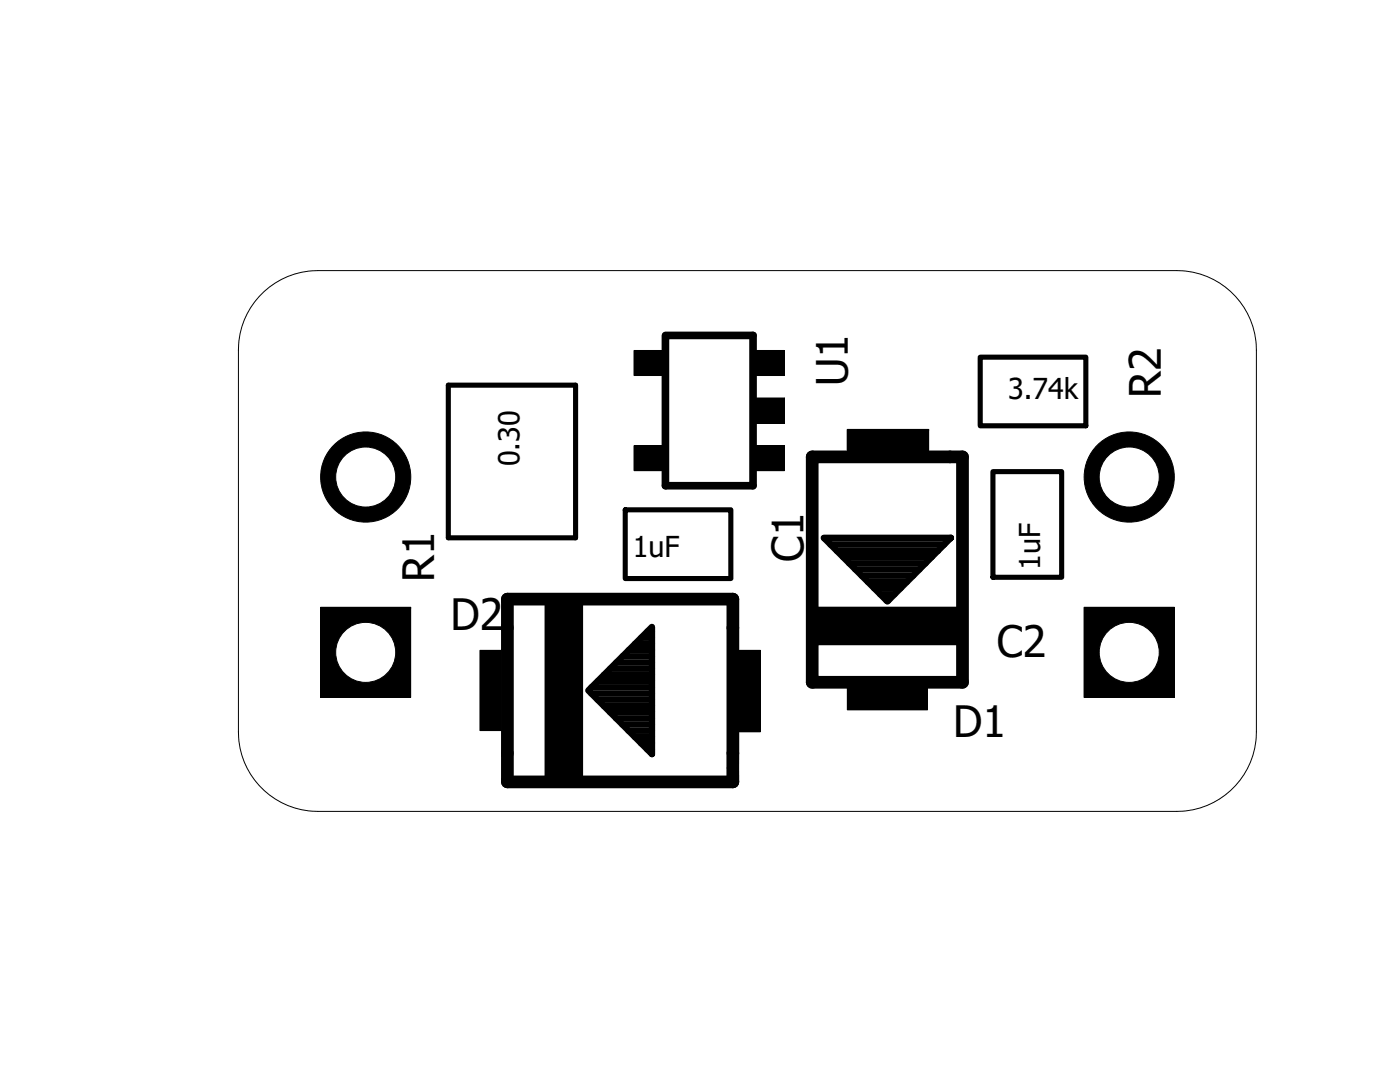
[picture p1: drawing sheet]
<svg xmlns="http://www.w3.org/2000/svg" width="279mm" height="216mm" viewBox="0 0 279 216" stroke-linecap="round" stroke-linejoin="round" font-family="sans-serif">
<path d="M22.7 53l233.9 109.9M256.6 53l-233.9 109.9" fill="none" stroke="#fff" stroke-width=".2"/>
<path d="M132.8 66.9h17.5v30h-17.5z" fill="none" stroke="#000" stroke-width="1.5"/>
<path d="M126.5 69.9h6.6v5h-6.6zM150 79.4h6.5v5h-6.5zM150 69.9h6.5v5h-6.5zM126.5 88.9h6.6v5h-6.6zM150 88.9h6.5v5h-6.5zM169.1 85.7h16.2v4.2h-16.2zM64 121.2h18v18h-18zM95.8 129.8h4.2v16h-4.2zM108.8 120.3h7.5v35h-7.5zM147.6 129.8h4.1v16.2h-4.1zM162.1 121.2h30v7.5h-30zM169.1 137.5h16v4.1h-16z" fill="#000"/>
<g fill="none" stroke="#000" stroke-width=".2">
<path d="M126.5 69.9h6.6v5h-6.6zM133.1 69.9h.1M150 79.4h6.5v5h-6.5zM150 69.9h6.5v5h-6.5zM156.5 79.4h.1M156.5 69.9h.1M126.5 88.9h6.6v5h-6.6zM133.1 88.9h.1M150 88.9h6.5v5h-6.5zM156.5 88.9h.1M169.1 85.7h16.2v4.2h-16.2zM185.3 85.7h.1"/>
<path d="M64 121.2h18v18h-18zM82 121.2h.1M95.8 129.8h4.2v16h-4.2zM100 129.8h.1M108.8 120.3h7.5v35h-7.5zM116.3 120.3h.1M147.6 129.8h4.1v16.2h-4.1zM151.7 129.8h.1M162.1 121.2h30v7.5h-30zM169.1 137.5h16v4.1h-16zM185.1 137.5h.1M192.1 121.2h.1"/>
</g>
<path d="M162.1 91.2h30v44.9h-30zM101.3 119.5h45v36.5h-45z" fill="none" stroke="#000" stroke-width="2.5"/>
<g fill="none" stroke="#000" stroke-width="1.3">
<path d="M164.4 107.3h25.4l-12.7 12.7zM164.5 107.4h25.2M165.8 108.7h22.6M167 109.9h20.2M168.2 111.1h17.7M169.5 112.4h15.2M170.7 113.6h12.8M172 114.9h10.2M173.2 116.1h7.8M174.4 117.3h5.4M175.7 118.6h2.8M176.9 119.8h.4"/>
<path d="M117.4 137.8l12.7-12.7v25.4zM118 138.4h12.1M118 137.1h12.1M119.3 139.6h10.8M119.3 135.9h10.8M120.5 134.7h9.6M121.8 133.4h8.3M123 132.2h7.1M124.2 131h5.9M125.5 129.7h4.6M126.7 128.5h3.4M128 127.3h2.1"/>
<path d="M129.2 126h.9M120.5 140.9h9.6M121.7 142.1h8.4M123 143.3h7.1M124.2 144.6h5.9M125.4 145.8h4.7M126.7 147h3.4M127.9 148.3h2.2M129.2 149.5h.9"/>
</g>
<path d="M89.5 76.9h25.4v30.4h-25.4zM195.6 71.3h21.1v13.7h-21.1zM198.2 94.1h13.7v21.1h-13.7zM124.8 101.7h21.1v13.7h-21.1z" fill="none" stroke="#000" stroke-width="1"/>
<circle cx="73" cy="130.2" r="6" fill="#fff"/>
<g fill="none" stroke="#000" stroke-width=".2">
<circle cx="73" cy="95.2" r="9"/>
<circle cx="73" cy="130.2" r="6"/>
</g>
<circle cx="73" cy="95.2" r="9" fill="#000"/>
<circle cx="73" cy="95.2" r="6" fill="#fff"/>
<g fill="none" stroke="#000" stroke-width=".2">
<path d="M216.3 121.2h18v18h-18zM234.3 121.2h.1"/>
<circle cx="73" cy="95.2" r="6"/>
</g>
<path d="M216.3 121.2h18v18h-18z" fill="#000"/>
<circle cx="225.4" cy="130.2" r="6" fill="#fff"/>
<g fill="none" stroke="#000" stroke-width=".2">
<circle cx="225.4" cy="95.2" r="9"/>
<circle cx="225.4" cy="130.2" r="6"/>
</g>
<circle cx="225.4" cy="95.2" r="9" fill="#000"/>
<circle cx="225.4" cy="95.2" r="6" fill="#fff"/>
<g fill="none" stroke="#000" stroke-width=".2">
<path d="M51.7 59.2a15.9 15.9 0 0 1 11.7-5.2h171.5a15.9 15.9 0 0 1 15.8 15.9v76.1a15.9 15.9 0 0 1-15.8 15.9h-171.5a15.9 15.9 0 0 1-15.8-15.9v-76.1a15.7 15.7 0 0 1 4.1-10.7z"/>
<circle cx="225.4" cy="95.2" r="6"/>
</g>
<g font-size="8.6">
<text x="169.2" y="77" transform="rotate(-90 169.2 77)">U1</text>
<text x="231.7" y="79.4" transform="rotate(-90 231.7 79.4)">R2</text>
<text x="160.3" y="112.1" transform="rotate(-90 160.3 112.1)">C1</text>
<text x="86.7" y="116.1" transform="rotate(-90 86.7 116.1)">R1</text>
<text x="89.9" y="125.8">D2</text>
<text x="199" y="131.2">C2</text>
<text x="190.2" y="147">D1</text>
</g>
<g font-size="5.7">
<text x="201.2" y="79.7">3.74k</text>
<text x="103.7" y="93" transform="rotate(-90 103.7 93)">0.30</text>
<text x="126.3" y="111.1">1uF</text>
<text x="207.6" y="113.7" transform="rotate(-90 207.6 113.7)">1uF</text>
</g>
</svg>
